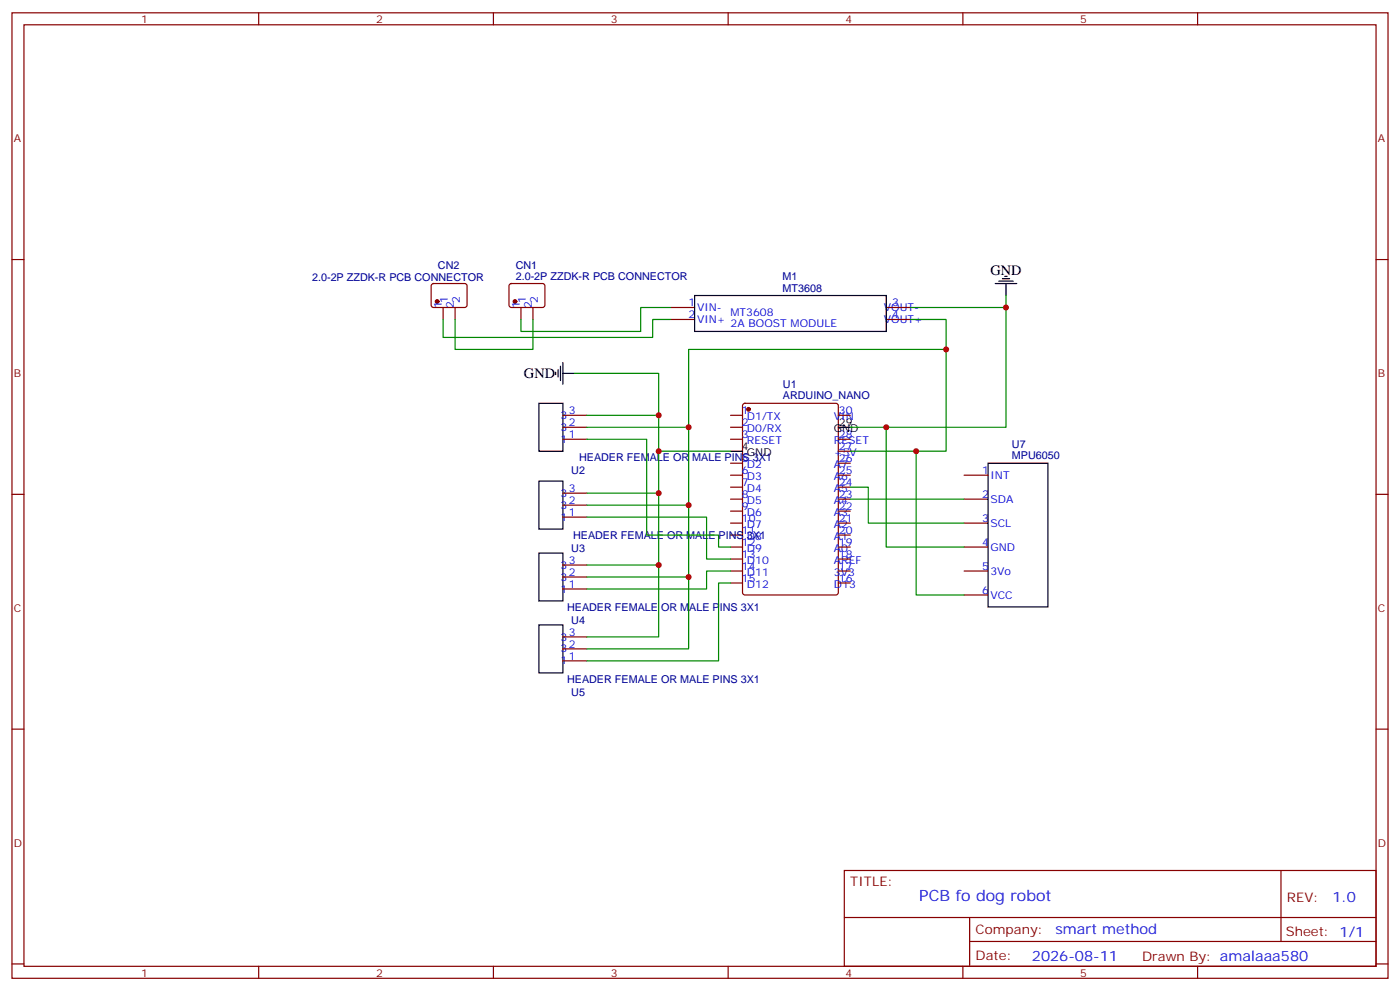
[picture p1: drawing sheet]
<svg xmlns="http://www.w3.org/2000/svg" width="412mm" height="292mm" viewBox="0 0 412 292" stroke-linecap="round" stroke-linejoin="round" font-family="sans-serif">
<g fill="none" stroke="#870000" stroke-width=".35">
<path d="M3.5 3.8h405.4v284.3h-405.4zM7.1 7.3h398.2v277.3h-398.2zM76.2 3.8v3.5M145.3 3.8v3.5M214.5 3.8v3.5M283.6 3.8v3.5M352.8 3.8v3.5M3.5 76.4h3.6M405.3 76.4h3.6M127.2 83.7l.5-.2 9.5 .1 .4 .6-.1 5.9-.6 .5-9.5-.1-.4-.6v-5.7zM130.5 90.6v3.5M134.1 90.6v3.5"/>
<path d="M150.2 83.7l.4-.2 9.5 .1 .4 .6-.1 5.9-.6 .5-9.4-.1-.5-.6v-5.7zM153.5 90.6v3.5M157 90.6v3.5M197.6 90.6h7M197.6 94.1h7M261.1 90.6h7M261.1 94.1h7M219 119l.4-.2h26.8l.7 .4v55.3l-.4 .7h-27.1l-.6-.4-.1-55.3zM165.8 122.3h7.1M165.8 125.8h7.1M165.8 129.4h7.1M215.2 122.3h3.5"/>
<path d="M215.2 125.8h3.5M215.2 129.4h3.5M215.2 136.4h3.5M215.2 139.9h3.5M246.9 122.3h3.6M246.9 129.4h3.6M246.9 136.4h3.6M246.9 139.9h3.6M246.9 132.9h3.6M284 139.9h7M3.5 145.6h3.6M165.8 145.2h7.1"/>
<path d="M165.8 148.8h7.1M165.8 152.3h7.1M215.2 143.5h3.5M215.2 147h3.5M215.2 150.5h3.5M215.2 154.1h3.5M215.2 157.6h3.5M246.9 143.5h3.6M246.9 147h3.6M246.9 150.5h3.6M246.9 154.1h3.6M246.9 157.6h3.6"/>
<path d="M284 147h7M284 154.1h7M405.3 145.6h3.6M165.8 166.4h7.1M165.8 169.9h7.1M165.8 173.5h7.1M215.2 161.1h3.5M215.2 164.6h3.5M215.2 168.2h3.5M215.2 171.7h3.5M246.9 161.1h3.6M246.9 164.6h3.6"/>
<path d="M246.9 168.2h3.6M246.9 171.7h3.6M284 161.1h7M284 168.2h7M284 175.2h7M165.8 187.6h7.1M165.8 191.1h7.1M165.8 194.6h7.1M3.5 214.7h3.6M405.3 214.7h3.6M248.7 256.4h156.6v28.2h-156.6zM377.3 256.4v20.9"/>
<path d="M248.7 270.2h156.5M285.6 277.3h119.6M285.6 270.2v14.1M3.5 283.9h3.6M76.2 284.6v3.5M145.3 284.6v3.5M214.5 284.6v3.5M283.6 284.6v3.5M352.8 284.6v3.5M405.3 283.9h3.6"/>
</g>
<g fill="#870000" stroke="#870000" stroke-width=".35">
<circle cx="220.5" cy="120.5" r=".53"/>
<circle cx="151.7" cy="88.8" r=".53"/>
<circle cx="128.8" cy="88.8" r=".53"/>
</g>
<g fill="none" stroke="#000" stroke-width=".35">
<path d="M204.6 87h56.5v10.6h-56.5zM293.2 83.5h6.3M294.2 82.8h4.2M295.3 82.1h2.1M296 81.4h.7M296.3 83.5v3.5M158.7 118.8h7.1v14.1h-7.1zM163.7 109.6v.7M164.4 108.9v2.1M165.1 107.8v4.3M165.8 110h3.5M165.8 106.8v6.3"/>
<path d="M215.2 132.9h3.5M246.9 125.8h3.6M291 136.4h17.7v42.4h-17.7zM158.7 141.7h7.1v14.1h-7.1zM158.7 162.9h7.1v14.1h-7.1zM158.7 184h7.1v14.2h-7.1z"/>
</g>
<g fill="none" stroke="#008700" stroke-width=".35">
<path d="M130.5 94.1v5.3h61.8v-5.3h5.3M134.1 94.1v8.8h22.9v-8.8M197.6 90.6h-8.9v7h-35.2v-3.5M268.1 90.6h28.2v35.2h-45.8M268.1 94.1h10.6v38.8h-28.2M296.3 87v3.6M169.3 110h24.7v22.9h21.2M278.7 102.9h-75.9v88.2h-29.9M172.9 129.4h17.6v28.2h21.2v3.5h3.5M172.9 125.8h29.9M172.9 122.3h21.1M194 132.9v54.7h-21.1"/>
<path d="M261.1 125.8v35.3h22.9M269.9 132.9v42.3h14.1M172.9 152.3h35.2v12.3h7.1M172.9 148.8h29.9M172.9 145.2h21.1M250.5 143.5h5.3v10.6h28.2M250.5 147h33.5M172.9 169.9h29.9M172.9 166.4h21.1M215.2 171.7h-3.5v22.9h-38.8M215.2 168.2h-7.1v5.3h-35.2"/>
</g>
<g fill="#c00">
<circle cx="296.3" cy="90.6" r=".88"/>
<circle cx="278.7" cy="102.9" r=".88"/>
<circle cx="202.8" cy="169.9" r=".88"/>
<circle cx="202.8" cy="148.8" r=".88"/>
<circle cx="202.8" cy="125.8" r=".88"/>
<circle cx="194" cy="122.3" r=".88"/>
<circle cx="194" cy="132.9" r=".88"/>
<circle cx="194" cy="166.4" r=".88"/>
<circle cx="194" cy="145.2" r=".88"/>
<circle cx="261.1" cy="125.8" r=".88"/>
<circle cx="269.9" cy="132.9" r=".88"/>
</g>
<text font-size="4.6" fill="#00f" x="270.8" y="265.4">PCB fo dog robot</text>
<g font-size="4.2">
<text x="291.7" y="81">GND</text>
<text x="154.3" y="111.3">GND</text>
</g>
<g font-size="4.2" fill="#00f">
<text x="392.5" y="265.6">1.0</text>
<text x="310.9" y="275.2">smart method</text>
<text x="304" y="283">2026-08-11</text>
</g>
<g font-size="3.9" fill="#800">
<text x="250.5" y="260.9">TITLE:</text>
<text x="379.1" y="265.6">REV:</text>
<text x="287.4" y="275.1">Company:</text>
<text x="378.7" y="275.8">Sheet: 1/1</text>
<text x="287.4" y="282.8">Date:</text>
<text x="336.4" y="282.9">Drawn By: amalaaa580</text>
</g>
<g font-size="3.2" fill="#800">
<text x="41.6" y="6.8">1</text>
<text x="110.8" y="6.8">2</text>
<text x="179.9" y="6.8">3</text>
<text x="249.1" y="6.8">4</text>
<text x="318.2" y="6.8">5</text>
<text x="4.1" y="41.9">A</text>
<text x="405.9" y="41.9">A</text>
<text x="4.1" y="111">B</text>
<text x="405.9" y="111">B</text>
<text x="4.1" y="180.2">C</text>
<text x="405.9" y="180.2">C</text>
<text x="4.1" y="249.3">D</text>
<text x="405.9" y="249.3">D</text>
<text x="41.6" y="287.6">1</text>
<text x="110.8" y="287.6">2</text>
<text x="179.9" y="287.6">3</text>
<text x="249.1" y="287.6">4</text>
<text x="318.2" y="287.6">5</text>
</g>
<g font-size="3.2" fill="#000080">
<text x="91.9" y="82.9">2.0-2P ZZDK-R PCB CONNECTOR</text>
<text x="129" y="79.2">CN2</text>
<text x="151.9" y="82.4">2.0-2P ZZDK-R PCB CONNECTOR</text>
<text x="151.9" y="79.2">CN1</text>
<text x="230.5" y="82.6">M1</text>
<text x="230.5" y="85.9">MT3608</text>
<text x="230.6" y="117.6">ARDUINO_NANO</text>
<text x="230.6" y="114.3">U1</text>
<text x="170.6" y="135.8">HEADER FEMALE OR MALE PINS 3X1</text>
<text x="298.1" y="135.3">MPU6050</text>
<text x="298.1" y="132.1">U7</text>
<text x="168.3" y="139.7">U2</text>
<text x="168.8" y="158.7">HEADER FEMALE OR MALE PINS 3X1</text>
<text x="168.3" y="162.6">U3</text>
<text x="167" y="179.9">HEADER FEMALE OR MALE PINS 3X1</text>
<text x="168.3" y="183.8">U4</text>
<text x="167" y="201">HEADER FEMALE OR MALE PINS 3X1</text>
<text x="168.3" y="205">U5</text>
</g>
<g font-size="3.2" fill="#00f">
<text x="131.9" y="89.3" transform="rotate(-90 131.9 89.3)">1</text>
<text x="135.5" y="89.3" transform="rotate(-90 135.5 89.3)">2</text>
<text x="154.9" y="89.3" transform="rotate(-90 154.9 89.3)">1</text>
<text x="158.4" y="89.3" transform="rotate(-90 158.4 89.3)">2</text>
<text x="130.2" y="90.7" transform="rotate(-90 130.2 90.7)">1</text>
<text x="133.7" y="90.7" transform="rotate(-90 133.7 90.7)">2</text>
<text x="153.1" y="90.7" transform="rotate(-90 153.1 90.7)">1</text>
<text x="156.6" y="90.7" transform="rotate(-90 156.6 90.7)">2</text>
<text x="202.8" y="90.2">1</text>
<text x="202.8" y="93.7">2</text>
<text x="205.3" y="91.6">VIN-</text>
<text x="205.3" y="95.1">VIN+</text>
<text x="215.2" y="93.1">MT3608</text>
<text x="260.3" y="91.6">VOUT-</text>
<text x="260.3" y="95.1">VOUT+</text>
<text x="262.8" y="90.2">3</text>
<text x="262.8" y="93.7">4</text>
<text x="215.2" y="96.3">2A BOOST MODULE</text>
<text x="165.1" y="123.4">3</text>
<text x="167.6" y="122">3</text>
<text x="167.6" y="125.5">2</text>
<text x="218.5" y="122">1</text>
<text x="218.5" y="125.5">2</text>
<text x="220" y="123.7">D1/TX</text>
<text x="245.6" y="123.7">VIN</text>
<text x="247.1" y="122">30</text>
<text x="165.1" y="126.9">3</text>
<text x="165.1" y="130.4">1</text>
<text x="167.6" y="129">1</text>
<text x="218.5" y="129">3</text>
<text x="220" y="127.2">D0/RX</text>
<text x="220" y="130.8">RESET</text>
<text x="245.6" y="130.8">RESET</text>
<text x="247.1" y="129">28</text>
<text x="218.5" y="136.1">5</text>
<text x="220" y="137.8">D2</text>
<text x="245.6" y="137.8">A7</text>
<text x="245.6" y="134.3">+5V</text>
<text x="247.1" y="136.1">26</text>
<text x="247.1" y="132.5">27</text>
<text x="218.5" y="139.6">6</text>
<text x="218.5" y="143.1">7</text>
<text x="220" y="141.4">D3</text>
<text x="245.6" y="141.4">A6</text>
<text x="247.1" y="143.1">24</text>
<text x="247.1" y="139.6">25</text>
<text x="289.3" y="139.6">1</text>
<text x="291.7" y="141">INT</text>
<text x="165.1" y="146.3">3</text>
<text x="165.1" y="149.8">3</text>
<text x="167.6" y="144.9">3</text>
<text x="167.6" y="148.4">2</text>
<text x="218.5" y="146.6">8</text>
<text x="220" y="144.9">D4</text>
<text x="220" y="148.4">D5</text>
<text x="245.6" y="148.4">A4</text>
<text x="245.6" y="144.9">A5</text>
<text x="247.1" y="146.6">23</text>
<text x="289.3" y="146.6">2</text>
<text x="291.7" y="148.1">SDA</text>
<text x="165.1" y="153.4">1</text>
<text x="167.6" y="151.9">1</text>
<text x="218.5" y="150.2">9</text>
<text x="218.5" y="153.7">10</text>
<text x="220" y="151.9">D6</text>
<text x="220" y="155.5">D7</text>
<text x="245.6" y="155.5">A2</text>
<text x="245.6" y="151.9">A3</text>
<text x="247.1" y="153.7">21</text>
<text x="247.1" y="150.2">22</text>
<text x="289.3" y="153.7">3</text>
<text x="291.7" y="155.1">SCL</text>
<text x="218.5" y="157.2">11</text>
<text x="218.5" y="160.8">12</text>
<text x="220" y="159">D8</text>
<text x="245.6" y="159">A1</text>
<text x="247.1" y="160.8">19</text>
<text x="247.1" y="157.2">20</text>
<text x="289.3" y="160.8">4</text>
<text x="165.1" y="167.5">3</text>
<text x="167.6" y="166.1">3</text>
<text x="218.5" y="164.3">13</text>
<text x="218.5" y="167.8">14</text>
<text x="220" y="162.5">D9</text>
<text x="220" y="166.1">D10</text>
<text x="245.6" y="166.1">AREF</text>
<text x="245.6" y="162.5">A0</text>
<text x="247.1" y="167.8">17</text>
<text x="247.1" y="164.3">18</text>
<text x="289.3" y="167.8">5</text>
<text x="291.7" y="162.2">GND</text>
<text x="165.1" y="171">3</text>
<text x="167.6" y="169.6">2</text>
<text x="167.6" y="173.1">1</text>
<text x="218.5" y="171.3">15</text>
<text x="220" y="169.6">D11</text>
<text x="220" y="173.1">D12</text>
<text x="245.6" y="173.1">D13</text>
<text x="245.6" y="169.6">3V3</text>
<text x="247.1" y="171.3">16</text>
<text x="291.7" y="169.2">3Vo</text>
<text x="165.1" y="174.5">1</text>
<text x="289.3" y="174.9">6</text>
<text x="291.7" y="176.3">VCC</text>
<text x="165.1" y="188.6">3</text>
<text x="167.6" y="187.2">3</text>
<text x="167.6" y="190.7">2</text>
<text x="165.1" y="192.2">3</text>
<text x="165.1" y="195.7">1</text>
<text x="167.6" y="194.3">1</text>
</g>
<g font-size="3.2">
<text x="247.1" y="125.5">29</text>
<text x="245.6" y="127.2">GND</text>
<text x="218.5" y="132.5">4</text>
<text x="220" y="134.3">GND</text>
</g>
</svg>
